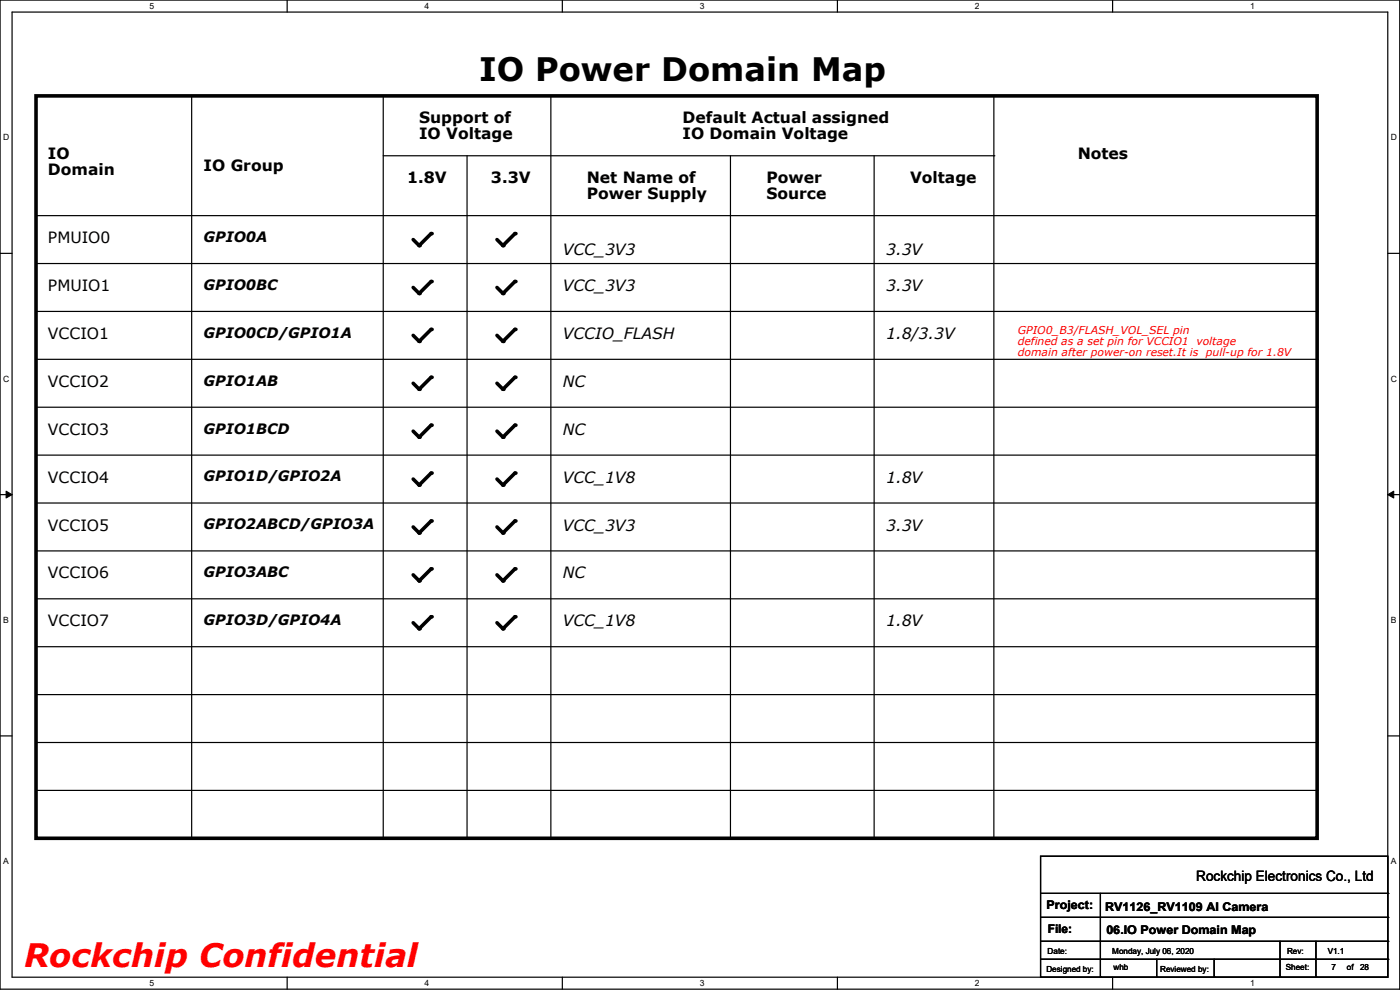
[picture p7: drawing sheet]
<svg xmlns="http://www.w3.org/2000/svg" width="297mm" height="210mm" viewBox="0 0 297 210" stroke-linecap="round" stroke-linejoin="round" font-family="sans-serif">
<path d="M0 0h296.9v209.8h-296.9zM2.6 2.6h291.8v204.7h-291.8z" fill="none" stroke="#000" stroke-width=".25"/>
<g fill="#fff">
<path d="M31.7 .3h1v2h-1z"/>
<path d="M31.7 207.5h1v2.1h-1z"/>
</g>
<path d="M60.9 0v2.6M60.9 207.3v2.5" fill="none" stroke="#000" stroke-width=".25"/>
<g fill="#fff">
<path d="M90.1 .3h1v2h-1z"/>
<path d="M90.1 207.5h1v2.1h-1z"/>
</g>
<path d="M119.3 0v2.6M119.3 207.3v2.5" fill="none" stroke="#000" stroke-width=".25"/>
<g fill="#fff">
<path d="M148.5 .3h1v2h-1z"/>
<path d="M148.5 207.5h1v2.1h-1z"/>
</g>
<path d="M177.7 0v2.6M177.7 207.3v2.5" fill="none" stroke="#000" stroke-width=".25"/>
<g fill="#fff">
<path d="M206.8 .3h1v2h-1z"/>
<path d="M206.8 207.5h1v2.1h-1z"/>
</g>
<path d="M236 0v2.6M236 207.3v2.5" fill="none" stroke="#000" stroke-width=".25"/>
<g fill="#fff">
<path d="M265.2 .3h1v2h-1z"/>
<path d="M265.2 207.5h1v2.1h-1z"/>
<path d="M.7 28.2h1.2v2h-1.2z"/>
<path d="M295 28.2h1.3v2h-1.3z"/>
<path d="M.7 79.3h1.2v2.1h-1.2z"/>
<path d="M295 79.3h1.3v2.1h-1.3z"/>
</g>
<path d="M0 53.7h2.6M294.4 53.7h2.5" fill="none" stroke="#000" stroke-width=".25"/>
<g fill="#fff">
<path d="M.7 130.5h1.2v2h-1.2z"/>
<path d="M295 130.5h1.2v2h-1.2z"/>
</g>
<path d="M0 104.9h2.6M294.4 104.9h2.5" fill="none" stroke="#000" stroke-width=".25"/>
<path d="M1.3 104.2l1.3 .7-1.3 .7zM294.4 104.9l1.3-.7v1.4z" fill="#000" stroke="#000" stroke-width=".21"/>
<g fill="#fff">
<path d="M.7 181.7h1.2v2h-1.2z"/>
<path d="M295 181.7h1.2v2h-1.2z"/>
</g>
<g fill="none" stroke="#000" stroke-width=".25">
<path d="M40.7 20.3v157.5M81.3 33h129.5M81.3 20.3v157.5M99.1 33v144.8M116.9 20.3v157.5M155 33v144.8M185.4 33v144.8M210.8 33h.1M210.8 20.3v157.5M7.6 45.7h271.8M7.6 55.9h271.8M279.4 45.7h.1"/>
<path d="M279.4 55.9h.1M7.6 66.1h271.8M7.6 76.2h271.8M279.4 66.1h.1M279.4 76.2h.1M7.6 86.4h271.8M7.6 96.5h271.8M279.4 86.4h.1M279.4 96.5h.1M7.6 106.7h271.8M7.6 116.9h271.8M279.4 106.7h.1"/>
<path d="M279.4 116.9h.1M7.6 127h271.8M7.6 137.2h271.8M279.4 127h.1M279.4 137.2h.1M0 156.1h2.6M7.6 147.3h271.8M7.6 157.5h271.8M279.4 147.3h.1M279.4 157.5h.1M294.4 156.1h2.5M7.6 167.7h271.8"/>
<path d="M40.7 177.8h.1M81.3 177.8h.1M99.1 177.8h.1M116.9 177.8h.1M155 177.8h.1M185.4 177.8h.1M210.8 177.8h.1M279.4 167.7h.1M220.7 181.6h73.7v25.7h-73.7zM220.7 189.5h73.7M220.7 194.6h73.7M220.7 199.7h73.7"/>
<path d="M233.4 189.5v17.8M271.5 199.7v7.6M279.2 199.7v7.6M294.4 189.5h.1M294.4 194.6h.1M294.4 199.7h.1M220.7 203.5h73.7M233.4 207.3h.1M245.4 207.3h.1M245.4 203.5v3.8M257.6 207.3h.1M257.6 203.5v3.8"/>
<path d="M271.5 207.3h.1M279.2 207.3h.1M294.4 203.5h.1"/>
</g>
<g fill="none" stroke="#000" stroke-width=".76">
<path d="M7.6 20.3h271.8v157.5h-271.8zM91.5 49.6l-2.6 2.5-1.2-1.3M91.5 59.7l-2.6 2.6-1.2-1.3M109.2 59.7l-2.5 2.6-1.3-1.3M109.2 49.6l-2.5 2.5-1.3-1.3M91.5 69.9l-2.6 2.5-1.2-1.3M109.2 69.9l-2.5 2.5-1.3-1.3M91.5 80l-2.6 2.6-1.2-1.3M91.5 90.2l-2.6 2.5-1.2-1.2M109.2 80l-2.5 2.6-1.3-1.3M109.2 90.2l-2.5 2.5-1.3-1.2M91.5 100.4l-2.6 2.5-1.2-1.3"/>
<path d="M91.5 110.5l-2.6 2.6-1.2-1.3M109.2 100.4l-2.5 2.5-1.3-1.3M109.2 110.5l-2.5 2.6-1.3-1.3M91.5 120.7l-2.6 2.5-1.2-1.3M91.5 130.8l-2.6 2.6-1.2-1.3M109.2 120.7l-2.5 2.5-1.3-1.3M109.2 130.8l-2.5 2.6-1.3-1.3"/>
</g>
<g fill="#000">
<circle cx="88.9" cy="52.1" r=".38"/>
<circle cx="91.5" cy="59.7" r=".38"/>
<circle cx="91.5" cy="49.6" r=".38"/>
<circle cx="106.7" cy="52.1" r=".38"/>
<circle cx="109.2" cy="59.7" r=".38"/>
<circle cx="109.2" cy="49.6" r=".38"/>
<circle cx="88.9" cy="72.4" r=".38"/>
<circle cx="88.9" cy="62.3" r=".38"/>
<circle cx="91.5" cy="69.9" r=".38"/>
<circle cx="106.7" cy="62.3" r=".38"/>
<circle cx="106.7" cy="72.4" r=".38"/>
<circle cx="109.2" cy="69.9" r=".38"/>
<circle cx="88.9" cy="92.7" r=".38"/>
<circle cx="88.9" cy="82.6" r=".38"/>
<circle cx="91.5" cy="80" r=".38"/>
<circle cx="91.5" cy="90.2" r=".38"/>
<circle cx="106.7" cy="82.6" r=".38"/>
<circle cx="106.7" cy="92.7" r=".38"/>
<circle cx="109.2" cy="80" r=".38"/>
<circle cx="109.2" cy="90.2" r=".38"/>
<circle cx="88.9" cy="102.9" r=".38"/>
<circle cx="88.9" cy="113.1" r=".38"/>
<circle cx="91.5" cy="110.5" r=".38"/>
<circle cx="91.5" cy="100.4" r=".38"/>
<circle cx="106.7" cy="113.1" r=".38"/>
<circle cx="106.7" cy="102.9" r=".38"/>
<circle cx="109.2" cy="110.5" r=".38"/>
<circle cx="109.2" cy="100.4" r=".38"/>
<circle cx="88.9" cy="133.4" r=".38"/>
<circle cx="88.9" cy="123.2" r=".38"/>
<circle cx="91.5" cy="120.7" r=".38"/>
<circle cx="91.5" cy="130.8" r=".38"/>
<circle cx="106.7" cy="123.2" r=".38"/>
<circle cx="106.7" cy="133.4" r=".38"/>
<circle cx="109.2" cy="120.7" r=".38"/>
<circle cx="109.2" cy="130.8" r=".38"/>
</g>
<text font-size="6.9" x="101.6" y="17.1">IO Power Domain Map</text>
<text font-size="6.9" fill="#f00" x="5.1" y="205">Rockchip Confidential</text>
<g font-size="3.3">
<text x="88.9" y="26.2">Support of</text>
<text x="88.9" y="29.5">IO Voltage</text>
<text x="144.8" y="26.2">Default Actual assigned</text>
<text x="144.8" y="29.5">IO Domain Voltage</text>
<text x="10.2" y="33.8">IO</text>
<text x="228.6" y="33.8">Notes</text>
<text x="10.2" y="37.1">Domain</text>
<text x="43.2" y="36.3">IO Group</text>
<text x="86.4" y="38.9">1.8V</text>
<text x="104.2" y="38.9">3.3V</text>
<text x="124.5" y="38.9">Net Name of</text>
<text x="162.6" y="38.9">Power</text>
<text x="193.1" y="38.9">Voltage</text>
<text x="124.5" y="42.2">Power Supply</text>
<text x="162.6" y="42.2">Source</text>
<text x="10.2" y="51.6">PMUIO0</text>
<text x="119.4" y="54.1">VCC_3V3</text>
<text x="188" y="54.1">3.3V</text>
<text x="10.2" y="61.7">PMUIO1</text>
<text x="119.4" y="61.7">VCC_3V3</text>
<text x="188" y="61.7">3.3V</text>
<text x="10.2" y="71.9">VCCIO1</text>
<text x="119.4" y="71.9">VCCIO_FLASH</text>
<text x="188" y="71.9">1.8/3.3V</text>
<text x="10.2" y="82.1">VCCIO2</text>
<text x="119.4" y="82.1">NC</text>
<text x="10.2" y="92.2">VCCIO3</text>
<text x="119.4" y="92.2">NC</text>
<text x="10.2" y="102.4">VCCIO4</text>
<text x="119.4" y="102.4">VCC_1V8</text>
<text x="188" y="102.4">1.8V</text>
<text x="10.2" y="112.5">VCCIO5</text>
<text x="119.4" y="112.5">VCC_3V3</text>
<text x="188" y="112.5">3.3V</text>
<text x="10.2" y="122.7">VCCIO6</text>
<text x="119.4" y="122.7">NC</text>
<text x="10.2" y="132.9">VCCIO7</text>
<text x="119.4" y="132.9">VCC_1V8</text>
<text x="188" y="132.9">1.8V</text>
</g>
<g font-size="3">
<text x="43.2" y="51.3">GPIO0A</text>
<text x="43.2" y="61.5">GPIO0BC</text>
<text x="43.2" y="71.6">GPIO0CD/GPIO1A</text>
<text x="43.2" y="81.8">GPIO1AB</text>
<text x="43.2" y="92">GPIO1BCD</text>
<text x="43.2" y="102.1">GPIO1D/GPIO2A</text>
<text x="43.2" y="112.3">GPIO2ABCD/GPIO3A</text>
<text x="43.2" y="122.4">GPIO3ABC</text>
<text x="43.2" y="132.6">GPIO3D/GPIO4A</text>
<text x="253.8" y="186.9">Rockchip Electronics Co., Ltd</text>
</g>
<g font-size="2.5">
<text x="222" y="192.9">Project:</text>
<text x="222.3" y="198">File:</text>
<text x="234.5" y="193.1">RV1126_RV1109 AI Camera</text>
<text x="234.7" y="198.2">06.IO Power Domain Map</text>
</g>
<g font-size="2.3" fill="#f00">
<text x="215.9" y="70.9">GPIO0_B3/FLASH_VOL_SEL pin</text>
<text x="215.9" y="73.2">defined as a set pin for VCCIO1</text>
<text x="215.9" y="75.5">domain after power-on reset.It is</text>
<text x="253.8" y="73.2">voltage</text>
<text x="255.8" y="75.5">pull-up for 1.8V</text>
</g>
<g font-size="1.8">
<text x="31.7" y="1.9">5</text>
<text x="90.1" y="1.9">4</text>
<text x="148.5" y="1.9">3</text>
<text x="206.8" y="1.9">2</text>
<text x="265.2" y="1.9">1</text>
<text x=".7" y="29.8">D</text>
<text x="295.1" y="29.8">D</text>
<text x=".7" y="81">C</text>
<text x="295.1" y="81">C</text>
<text x=".7" y="132.1">B</text>
<text x="295.1" y="132.1">B</text>
<text x=".7" y="183.3">A</text>
<text x="295.1" y="183.3">A</text>
<text x="222.3" y="202.3">Date:</text>
<text x="236" y="202.3">Monday, July 06, 2020</text>
<text x="273" y="202.3">Rev:</text>
<text x="281.7" y="202.3">V1.1</text>
<text x="31.7" y="209.2">5</text>
<text x="90.1" y="209.2">4</text>
<text x="148.5" y="209.2">3</text>
<text x="206.8" y="209.2">2</text>
<text x="222" y="206.1">Designed by:</text>
<text x="236.2" y="205.8">whb</text>
<text x="246.1" y="206.1">Reviewed by:</text>
<text x="265.2" y="209.2">1</text>
<text x="272.8" y="205.8">Sheet:</text>
<text x="282.4" y="205.8">7</text>
<text x="285.7" y="205.8">of</text>
<text x="288.5" y="205.8">28</text>
</g>
</svg>
